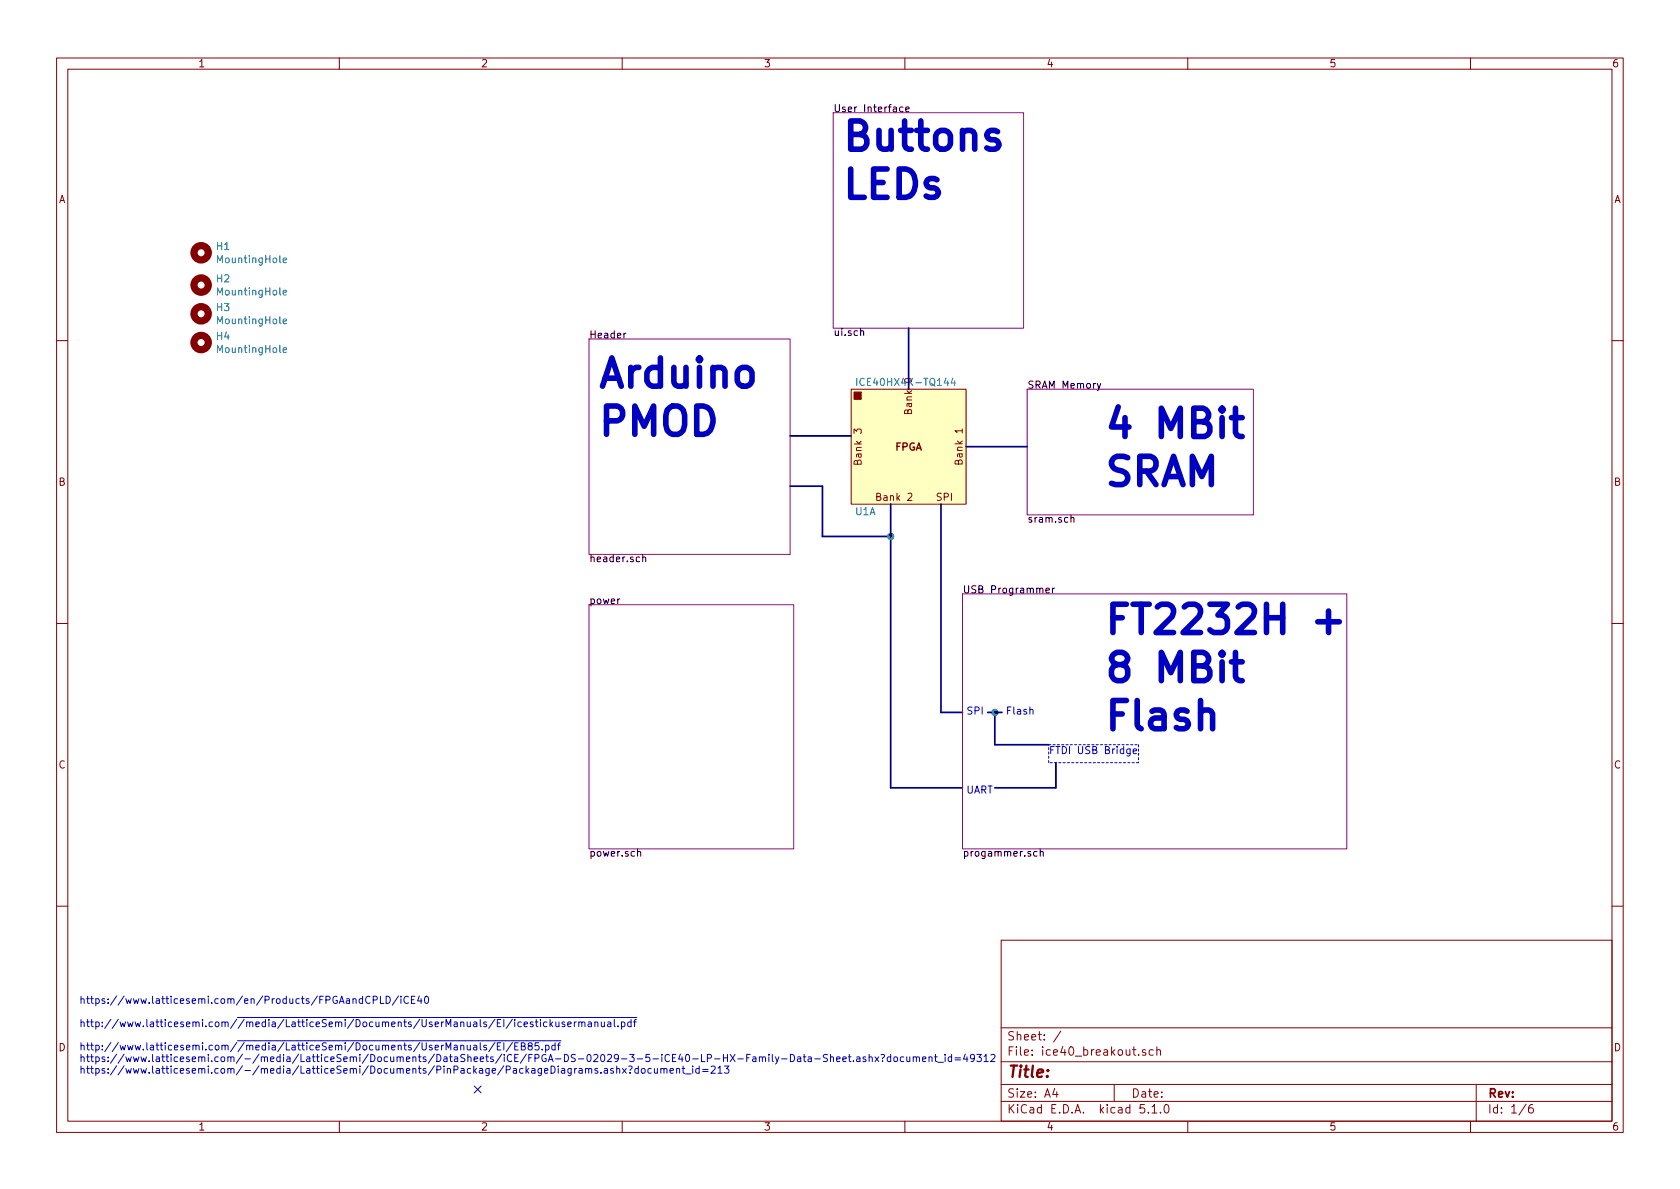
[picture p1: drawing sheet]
<svg xmlns="http://www.w3.org/2000/svg" width="297mm" height="210mm" viewBox="0 0 297 210" stroke-linecap="round" stroke-linejoin="round" font-family="sans-serif">
<g fill="none" stroke="#840000" stroke-width=".18">
<path d="M10 10.3h277v189.9h-277zM12 12.2h273v186.1h-273zM60 10.3v1.9M110 10.3v1.9M160 10.3v1.9M210 10.3v1.9M260 10.3v1.9M10 60.2h2M150.5 68.8h20.3v20.3h-20.3zM170.1 75.8v.7M285 60.2h2M10 110.3h2"/>
<path d="M285 110.3h2M10 160.2h2M177 166.3h108v32h-108zM285 160.2h2M60 198.3v1.9M110 198.3v1.9M160 198.3v1.9M177 194.8h108M177 191.8h108M177 187.8h108M177 181.8h108M186.5 192.5l-.4 1h1"/>
<path d="M186.8 193v1M187.6 182.3l-1.3 2M197 191.8v3M201.3 186.5v.1M202.3 195.3h-.7l-.1 .7 .3-.1 .5 .1 .1 .2-.1 .5-.2 .1-.6-.1M202.5 185.7l-.3-.1-.2 .2 .1 .2 .4 .2v.3h-.5M203 196.7v.1M203.7 195.8l.4-.5v1.5M203.7 196.8h.8M203.9 185.7l-.4-.1-.3 .3 .1 .6 .2 .1 .4-.1M204.5 185.7l.2-.1 .4 .1 .1 .9M204.5 185.1v1.5"/>
<path d="M205.2 196.7v.1M206 195.5l.3-.2a.94 .94 0 0 1 0 1.5 .79 .79 0 0 1-.3-1.3zM210 198.3v1.9M260 198.3v1.9M261 191.8v6.5M269.8 195.2l-1.2 2M271 195.3a.62 .62 0 0 0-.7 .7v.7l.3 .1 .4-.1 .1-.5-.1-.2-.4-.1-.3 .3"/>
</g>
<path d="M147.3 19.9h33.7v38.1h-33.7zM104.1 59.9h35.6v38.1h-35.6zM181.6 68.8h40v22.3h-40zM104.1 106.9h36.2v43.2h-36.2zM170.2 105h67.9v45.1h-67.9z" fill="none" stroke="#840084" stroke-width=".18"/>
<g fill="none" stroke="#000" stroke-width=".18">
<path d="M159.7 19l-.4-.1-.2 .2 .1 .6h.5M160.1 19.3l.7-.1-.1-.2-.4-.1-.2 .2 .1 .6h.5M110.7 58.9l-.4 .3M152.2 58.6l.1-.1h.4v.8M194 67.8l.3 .9M194.6 67.8l-.4 1.2-.2 .1M113.6 98.6l.2-.1h.3l.1 .8M113.6 98.1v1.2M189.4 91.6l.1-.1 .3 .1 .1 .7M189.4 91.1v1.2M109.6 105.9l-.4 .2M184.9 104.4l.6-.1v-.2l-.4-.1-.2 .2 .1 .6h.5"/>
<path d="M186.1 104v.8M186.5 104l-.4 .2M112.7 150.7l.2-.1h.3l.1 .8M112.7 150.1v1.3M183.4 150.6h-.4l-.2 .2 .1 .6h.5M183.9 150.7l.2-.1h.3l.1 .8M183.9 150.1v1.3"/>
</g>
<g fill="none" stroke="#0000c2" stroke-width=".18">
<path d="M182.1 125.6l.2-.2 .3 .1 .1 .8M199.8 132.4v1l-.2 .3-.3-.1M199.8 132.5l-.3-.1-.3 .3 .1 .5h.5M200.4 132.8l.6-.1-.1-.2-.4-.1-.1 .2v.6h.5M65.4 176.3a.6 .6 0 0 0-.8 .4 .6 .6 0 0 0 .6 .7l.2-.1M66 176.8h.6v-.5l-.1-.1h-.5v1.2M67.3 176.2v1.2h.6M68.3 176.2a.64 .64 0 0 1 .7 .6 .64 .64 0 0 1-.7 .6zM70.5 176.1l-1.1 1.6M70.9 176.2v.1M70.9 176.6v.8M72.2 176.3a.6 .6 0 0 0-.8 .4 .6 .6 0 0 0 .6 .7l.2-.1"/>
<path d="M72.7 176.8h.5M73.4 176.2h-.7v1.2h.7M74.1 176.1l-.3 .9h.8M74.4 176.6v.8M75.2 176.3l.2-.1a.69 .69 0 0 1 .4 .6 .69 .69 0 0 1-.4 .6l-.3-.2v-.2zM91.3 179.9h21.3M81.2 184h18M81.5 185l.1-.2 .3 .1 .1 .8M81.5 184.8v.9M82.6 184.8l.1 .8 .3 .1 .2-.2M83.2 184.8v.9M83.8 184.9h.5v.8"/>
<path d="M84.3 185.1l-.4 .1-.2 .2 .2 .3 .4-.1M84.9 184.4v1.1l.2 .2M86 184.9l-.3-.1-.2 .2 .1 .2 .4 .1v.3h-.5M87.5 184.3l-1.1 1.7M87.9 185h.5M88.5 184.4h-.6v1.3h.6M89.1 184.4v1.3M90.6 184.3l-1.1 1.7M91 185h.4M91.6 184.4h-.6v1.3h.6M92.2 180.8l-.4-.1-.2 .2 .1 .6h.5M92.2 185h.5l.1-.2v-.3l-.6-.1v1.3h.5l.1-.2 .1-.3-.3-.2"/>
<path d="M92.7 181.1l.6-.1-.1-.2-.4-.1-.1 .2v.6h.5M93.6 185l-.2-.3 .1-.2 .4-.1 .2 .1v.3l-.6 .2-.1 .2v.2l.2 .3 .4-.1 .1-.2v-.3l-.2-.1M94.2 180.8l-.3-.1-.1 .2v.2l.4 .1v.3h-.4M94.6 180.7h.5M94.8 180.3v1.1l.3 .2M95.2 184.4h-.6v.6l.5-.1 .2 .2v.3l-.2 .3-.5-.2M95.6 180.3v.1M95.6 180.7v.9M95.9 185.5v.2M96.5 184.9l.3-.1 .3 .3-.1 .5h-.5M96.5 184.8v1.3M96.7 180.8l-.4-.1-.2 .2 .1 .6h.5"/>
<path d="M97.3 180.3v1.3M97.4 181.1l.3 .5M97.7 180.7l-.4 .5M98.1 184.9l-.3-.1-.2 .3 .1 .5h.4M98.1 184.4v1.3M98.3 180.7v.8l.3 .1 .2-.2M98.6 184.8h.5M98.8 180.7v.9M99.1 184.4l-.3 .2v1.1M99.8 180.8l-.3-.1-.1 .2v.2l.4 .1v.3h-.4M100.4 181.1l.6-.1-.1-.2-.3-.1-.2 .2 .1 .6h.4M101.5 180.7v.9"/>
<path d="M101.9 180.7l-.2 .1-.2 .1M102.3 180.8l.2-.1 .3 .1 .1 .8M102.3 180.7v.9M102.9 180.9l.1-.2 .4 .1v.8M104 180.8h.5l.1 .8M104.6 181l-.5 .1-.1 .1v.3h.6M105.2 180.8l.2-.1 .3 .1v.8M105.2 180.7v.9M106.2 189.7v.1M106.3 180.7l.1 .8 .3 .1 .2-.2M106.9 189h.4l.1 .8M106.9 180.7v.9"/>
<path d="M107.4 189.2l-.4 .1-.2 .2 .1 .2h.5M107.5 180.8h.4l.1 .8M108 181l-.4 .1-.2 .1 .1 .3h.5M108.4 189l-.3-.1-.2 .2 .1 .2 .4 .1v.3h-.5M108.6 180.3v1.1l.2 .2M109 189.1l.2-.2 .3 .1 .1 .8M109 188.5v1.3M109.3 181.4v.2M109.9 180.8l.4-.1 .2 .2-.1 .6h-.5M109.9 180.7v1.3M110.1 188.9l.6 .9M110.7 188.9l-.6 .9"/>
<path d="M111.2 188.6l.4-.1 .2 .2-.4 .6M111.4 189.7v.1M111.6 180.8l-.4-.1-.2 .2 .1 .6h.5M111.6 180.3v1.3M112 180.7h.5M112.5 180.3l-.3 .2v1.1M112.9 189l-.4-.1-.3 .3 .2 .5h.5M112.9 188.5v1.3M113.5 189l.3-.1 .3 .3-.2 .5-.3 .1-.2-.2zM115.1 189l-.3-.1-.2 .3 .1 .5h.4M115.7 188.9v.8l.4 .1 .1-.1M116.2 188.9v.9"/>
<path d="M116.8 189.1l.2-.2 .3 .1 .1 .8M116.8 188.9v.9M117.4 189.1l.2-.2 .3 .1v.8M118.5 189.4l.6-.2-.1-.2-.3-.1-.2 .2v.6h.5M119.6 189.1l.2-.2 .3 .1 .1 .8M119.6 188.9v.9M120.6 188.9h.5M120.8 188.5v1.1l.3 .2M121.2 189.9h1M122.5 188.9v.9M123.6 189l-.3-.1-.3 .3 .1 .5h.5M123.6 188.5v1.3"/>
<path d="M124.2 189.1h1M124.2 189.5h1M125.7 188.6l.5-.1 .3 .4-.8 .9h.8M126.9 188.9l.4-.4v1.3M126.9 189.8h.8M128.1 188.5h.8l-.5 .5 .4 .1v.6l-.2 .1-.5-.1M139.8 186.5a.64 .64 0 0 1 .7 .6 .64 .64 0 0 1-.7 .6zM141 186.9h.5l.1 .8M141.6 187.2h-.5l-.1 .2v.3h.6M142 186.9h.5M142.2 186.5v1l.3 .2M142.9 186.9h.5l.1 .8"/>
<path d="M143.5 187.2h-.5l-.2 .2 .1 .3h.6M144.1 187.2h.9M146.3 186.5h-.5l-.2 .1v.3l.6 .3 .1 .3-.3 .2h-.4M146.8 187l.2-.1h.3l.1 .8M146.8 186.5v1.2M147.9 187.3l.6-.1v-.3h-.4l-.2 .2 .1 .6h.5M149 187.3l.6-.1v-.3h-.4l-.2 .2 .1 .6h.5M150 186.9h.5M150.2 186.5v1l.3 .2M150.9 187.6v.1M151.5 186.9h.5v.8M152 187.2h-.4l-.2 .2 .1 .3h.5"/>
<path d="M153.1 186.9h-.3l-.2 .2 .1 .1 .4 .2v.3h-.5M153.7 187l.1-.1h.4v.8M153.7 186.5v1.2M154.7 186.9l.7 .8M155.4 186.9l-.7 .8M155.8 186.5h.4l.2 .1-.4 .6M156 187.6v.1M157.5 186.9h-.4l-.2 .2 .1 .6h.5M157.5 186.5v1.2M158.1 186.9h.3l.3 .2-.1 .6h-.3l-.2-.1zM159.8 186.9h-.4l-.2 .2 .1 .6h.5M160.3 186.9l.1 .8h.3l.2-.1"/>
<path d="M160.9 186.9v.8M161.5 187l.1-.1h.4v.8M161.5 186.9v.8M162 187.1l.2-.2h.3l.1 .8M163.1 187.3l.6-.1v-.3h-.4l-.2 .2 .1 .6h.5M164.3 187l.1-.1h.3l.1 .8M164.3 186.9v.8M165.2 186.9h.5M165.4 186.5v1l.3 .2M165.8 187.9h1M167.1 186.5v.1M167.1 186.9v.8"/>
<path d="M168.2 186.9h-.3l-.3 .2 .2 .6h.4M168.2 186.5v1.2M168.9 187.1h.9M168.9 187.4h.9M170.7 186.4l-.3 .9h.7M171 186.9v.8M172.3 187l-.2 .2h-.3l-.2-.2v-.4l.2-.1h.3l.2 .2a.97 .97 0 0 1-.2 1h-.4M172.7 186.5h.8l-.4 .4 .4 .2v.5l-.2 .1-.6-.1M174 186.8l.3-.3v1.2M174 187.7h.7M175.2 186.6l.5-.1 .2 .3v.2l-.8 .7h.8"/>
</g>
<path d="M150.5 68.8h20.3v20.3h-20.3z" fill="#ffffc2" stroke="#ffffc2" stroke-width=".18"/>
<path d="M151 69.3h1.3v1.3h-1.3z" fill="#840000" stroke="#840000" stroke-width=".18"/>
<path d="M50.1 46l.6-.1-.1-.2-.3-.1-.2 .2v.6h.5M50.1 51.7l.6-.1-.1-.2-.3-.1-.2 .2v.6h.5M50.1 56.8l.6-.1-.1-.2-.3-.1-.2 .2v.6h.5M50.1 61.9l.6-.1-.1-.3h-.3l-.2 .2v.6h.5M151.5 66.9v1.3M168.5 66.8l-.3 .9h.8M168.8 67.3v.9" fill="none" stroke="#008484" stroke-width=".18"/>
<path d="M160.7 58v10.8M139.7 77.1h10.8M170.8 79h10.8M139.7 86h5.7v8.9h12.1M157.5 89.1v50.2h12.7M166.4 89.1v36.9h3.8M174.6 126h2.6M175.9 126v5.7h9.5M186.7 134.9v4.4h-10.8" fill="none" stroke="#000084" stroke-width=".3"/>
<g fill="#008400" stroke="#008400" stroke-width=".25">
<circle cx="175.9" cy="126" r=".51"/>
<circle cx="157.5" cy="94.9" r=".51"/>
</g>
<path d="M185.4 131.7h15.9M185.4 134.9v-3.2M201.3 131.7v3.2M201.3 134.9h-15.9" fill="none" stroke="#0000c2" stroke-width=".18" stroke-dasharray=".4 .4"/>
<g fill="none" stroke="#840000" stroke-width="1.3">
<circle cx="35.6" cy="44.7" r="1.27"/>
<circle cx="35.6" cy="50.4" r="1.27"/>
<circle cx="35.6" cy="55.5" r="1.27"/>
<circle cx="35.6" cy="60.6" r="1.27"/>
</g>
<path d="M217.7 73.9h1.9M218.4 72.2v4.3l.3 .5 .5 .2h.4M217.7 117h1.9M218.4 115.4v4.3l.3 .4 .5 .3h.4M233 110h3.8M234.9 108v3.9" fill="none" stroke="#0000c2" stroke-width=".99"/>
<path d="M83.8 192l1.3 1.3M85.1 192l-1.3 1.3" fill="none" stroke="#000084" stroke-width=".18"/>
<g font-size="7" fill="#0000c2">
<text x="148.6" y="26.6">Buttons</text>
<text x="148.6" y="35.1">LEDs</text>
<text x="105.4" y="68.5">Arduino</text>
<text x="105.4" y="77.1">PMOD</text>
<text x="194.9" y="77.4">4 MBit</text>
<text x="194.9" y="85.9">SRAM</text>
<text x="194.9" y="112.1">FT2232H +</text>
<text x="194.9" y="120.6">8 MBit</text>
<text x="194.9" y="129.1">Flash</text>
</g>
<text font-size="2.8" fill="#840000" x="178" y="190.5">Title:</text>
<g font-size="2.1" fill="#840000">
<text x="178" y="184">Sheet: /</text>
<text x="178" y="186.7">File: ice40_breakout.sch</text>
<text x="178" y="196.9">KiCad E.D.A. kicad 5.1.0</text>
<text x="178" y="194.1">Size: A4</text>
<text x="200" y="194.1">Date:</text>
<text x="263" y="194.1">Rev:</text>
<text x="263" y="196.9">Id: 1/6</text>
</g>
<g font-size="1.8" fill="#840000">
<text x="35" y="11.9">1</text>
<text x="85" y="11.9">2</text>
<text x="135" y="11.9">3</text>
<text x="185" y="11.9">4</text>
<text x="235" y="11.9">5</text>
<text x="285" y="11.9">6</text>
<text x="10.4" y="35.9">A</text>
<text x="285.4" y="35.9">A</text>
<text x="152.3" y="81.9" transform="rotate(-90 152.3 81.9)">Bank 3</text>
<text x="158.2" y="79.7">FPGA</text>
<text x="170.2" y="81.9" transform="rotate(-90 170.2 81.9)">Bank 1</text>
<text x="10.4" y="85.9">B</text>
<text x="155.2" y="88.6">Bank 2</text>
<text x="165.6" y="88.6">SPI</text>
<text x="285.4" y="85.9">B</text>
<text x="10.4" y="135.9">C</text>
<text x="285.4" y="135.9">C</text>
<text x="10.4" y="185.9">D</text>
<text x="285.4" y="185.9">D</text>
<text x="35" y="199.9">1</text>
<text x="85" y="199.9">2</text>
<text x="135" y="199.9">3</text>
<text x="185" y="199.9">4</text>
<text x="235" y="199.9">5</text>
<text x="285" y="199.9">6</text>
</g>
<g font-size="1.8">
<text x="147.3" y="19.8">User Interface</text>
<text x="104.1" y="59.8">Header</text>
<text x="147.3" y="59.4">ui.sch</text>
<text x="181.6" y="68.7">SRAM Memory</text>
<text x="181.6" y="92.4">sram.sch</text>
<text x="104.1" y="99.4">header.sch</text>
<text x="104.1" y="106.8">power</text>
<text x="170.2" y="104.9">USB Programmer</text>
<text x="104.1" y="151.5">power.sch</text>
<text x="170.2" y="151.5">progammer.sch</text>
</g>
<g font-size="1.8" fill="#008484">
<text x="38.3" y="44.2">H1</text>
<text x="38.7" y="46.5">MountingHole</text>
<text x="38.3" y="49.9">H2</text>
<text x="38.7" y="52.2">MountingHole</text>
<text x="38.3" y="55">H3</text>
<text x="38.7" y="57.3">MountingHole</text>
<text x="38.3" y="60.1">H4</text>
<text x="38.7" y="62.4">MountingHole</text>
<text x="152.4" y="68.2">ICE40HX4K-TQ144</text>
<text x="161.3" y="73" transform="rotate(-90 161.3 73)">Bank 0</text>
<text x="151.3" y="91.1">U1A</text>
</g>
<g font-size="1.8" fill="#0000c2">
<text x="170.8" y="126.4">SPI</text>
<text x="177.8" y="126.4">Flash</text>
<text x="185.4" y="133.3">FTDI USB Bridge</text>
<text x="170.8" y="140.3">UART</text>
<text x="14" y="177.5">https://www.latticesemi.com/en/Products/FPGAandCPLD/iCE40</text>
<text x="14" y="181.6">http://www.latticesemi.com//media/LatticeSemi/Documents/UserManuals/EI/icestickusermanual.pdf</text>
<text x="14" y="185.7">http://www.latticesemi.com//media/LatticeSemi/Documents/UserManuals/EI/EB85.pdf</text>
<text x="14" y="187.8">https://www.latticesemi.com/-/media/LatticeSemi/Documents/DataSheets/iCE/FPGA-DS-02029-3-5-iCE40-LP-HX-Family-Data-Sheet.ashx?document_id=49312</text>
<text x="14" y="189.9">https://www.latticesemi.com/-/media/LatticeSemi/Documents/PinPackage/PackageDiagrams.ashx?document_id=213</text>
</g>
</svg>
